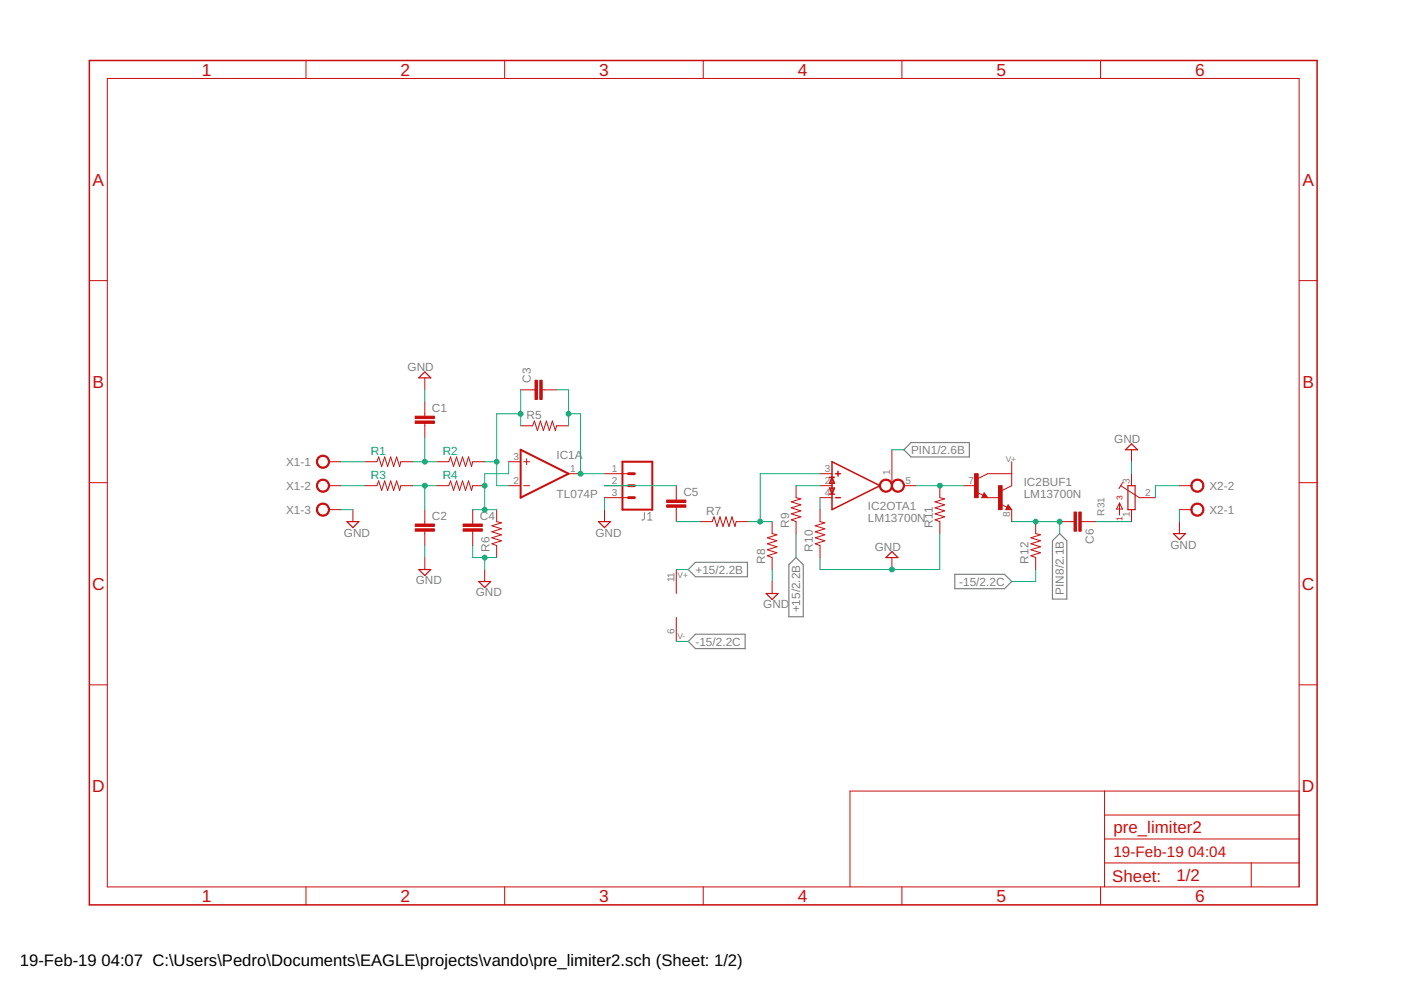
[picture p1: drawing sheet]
<svg xmlns="http://www.w3.org/2000/svg" width="297mm" height="210mm" viewBox="0 0 297 210" stroke-linecap="round" stroke-linejoin="round" font-family="sans-serif">
<path d="M136.6 108.6v1.4l-.5 .3M137.3 110.3h.9M137.3 109l.5-.4v1.7" fill="none" stroke="#808080" stroke-width=".21"/>
<path d="M191.6 95.4l1.6-1.6h12.3v3.1h-12.3zM167.3 119.7l1.5-1.5 1.5 1.5v11.1h-3zM223.1 114.7l1.6-1.6 1.5 1.6v12.3h-3.1zM145.9 120.8l1.5-1.6h11.1v3.1h-11.1zM145.9 136l1.5-1.5h10.6v3h-10.6zM202.4 121.8h10.6l1.5 1.5-1.5 1.5h-10.6z" fill="none" stroke="#808080" stroke-width=".25"/>
<path d="M110.4 95.4l10.1 5-10.1 5.1zM132 97.9h6.3v10.2h-6.3z" fill="none" stroke="#c90d0c" stroke-width=".42"/>
<g fill="none" stroke="#c90d0c" stroke-width=".21">
<path d="M22.8 16.6h252.6v171.4h-252.6zM64.9 12.8v3.8M107 12.8v3.8M149.1 12.8v3.8M191.2 12.8v3.8M233.3 12.8v3.8M18.9 59.5h3.9M275.4 59.5h3.9M69.7 97.9h2.6M77.4 97.9h2.5l.4-1 .6 2 .7-2 .6 2 .6-2 .7 2 .6-2 .6 2 .3-1h2.5M90.1 80.1v2.6M90.1 85.2v3"/>
<path d="M90.1 89.8v3M92.6 97.9h2.5l.4-1 .7 2 .6-2 .6 2 .7-2 .6 2 .6-2 .7 2 .2-1h2.6M107.8 97.9h2.6M110.4 90.3h2.5l.4-1 .6 2 .7-2 .6 2 .6-2 .7 2 .6-2 .7 2 .2-1h2.5M110.4 82.7h3M111 97.9h1.3M111.7 97.3v1.2M115 82.7h3M189.1 95.4v7.6M214.5 97.9v5.1l-2 1M239.9 95.4v2.5M18.9 102.3h3.9"/>
<path d="M69.7 103h2.6M69.7 108.1h2.6M74.8 108.1v2.5M77.4 103h2.5l.4-1 .6 2 .7-2 .6 2 .6-2 .7 2 .6-2 .6 2 .3-1h2.5M90.1 108.1v3M90.1 112.6v3.1M90.1 118.2v2.6M92.6 103h2.5l.4-1 .7 2 .6-2 .6 2 .7-2 .6 2 .6-2 .7 2 .2-1h2.6M100.2 108.1v3M100.2 112.6v3.1M105.3 108.1v2.5l1 .2-2 .7 2 .6-2 .7 2 .6-2 .6 2 .7-2 .6 1 .4v2.5M107.8 103h2.6"/>
<path d="M111 103h1.3M120.5 100.4h2.6M128.2 103h5M128.2 100.4h5M128.2 105.5h5M128.2 108.1v2.5M143.4 103v3M143.4 107.5v3.1M148.5 110.6h2.5l.4-1 .6 2 .7-2 .6 2 .6-2 .7 2 .6-2 .6 2 .3-1h2.5M163.7 110.6v2.5l1 .3-2 .6 2 .7-2 .6 2 .6-2 .7 2 .6-2 .6 1 .4v2.6M168.8 103v2.5l1 .3-2 .6 2 .6-2 .7 2 .6-2 .6 2 .7-2 .6 1 .4v2.5M173.9 103h2.5"/>
<path d="M173.9 100.4h2.5M173.9 108.1v2.5l1 .2-2.1 .7 2.1 .6-2.1 .7 2.1 .6-2.1 .6 2.1 .7-2.1 .6 1.1 .4v2.5M173.9 105.5h2.5M189.1 118.2v2.6M191.6 103h2.6M199.3 103v2.5l1 .3-2.1 .6 2.1 .6-2.1 .7 2.1 .6-2.1 .6 2.1 .7-2.1 .6 1.1 .4v2.5M204.3 103h2.6M207.2 104.4l1.2 .6M209.4 105.5l-.7-1-.5 1h3.8M212.3 106.9l1.2 .6M213.7 107l.8 1.1h-1.3zM214.5 100.4h-5.1l-2 1.1"/>
<path d="M214.5 108.1v2.5M219.6 110.6v2.5l1 .3-2 .6 2 .7-2 .6 2 .6-2 .7 2 .6-2 .6 1 .4v2.6M224.7 110.6h3M229.2 110.6h3.1M237.4 106.7v2.5M237.4 106.7l.6 1.2h-1.3zM237.6 103l4 2.5h3.4M238 102.3l-.8 1.3M239.9 100.4v2.6M239.9 108.1v2.5M250.1 103h2.5M250.1 108.1h2.5"/>
<path d="M250.1 110.6v2.5M275.4 102.3h3.9M102.8 120.8v2.5M143.4 120.8v5M143.4 130.9v5.1M163.7 123.3v2.5M18.9 145.2h3.9M275.4 145.2h3.9M234.2 167.7v20.3M234.2 177.9h41.2M234.2 172.8h41.2M275.4 167.7h-95.2v20.3"/>
<path d="M64.9 188v3.9M107 188v3.9M149.1 188v3.9M191.2 188v3.9M233.3 188v3.9M234.2 183h41.2M265.3 183v5"/>
</g>
<path d="M18.9 12.8h260.4v179.1h-260.4zM176.4 97.9l10.2 5.1-10.2 5.1zM177.7 99.9v1M175.9 101.2h1M175.9 103.5h1l-.5 1.3zM175.9 104.8h1M176.4 101.2l.5 1.3h-1zM177.2 100.4h1M177.2 105.5h1" fill="none" stroke="#c90d0c" stroke-width=".32"/>
<g fill="#c90d0c" stroke="#c90d0c" stroke-width=".21">
<path d="M186.8 102a1.39 1.39 0 0 1 2.2 .3 1.39 1.39 0 0 1-.8 2 1.39 1.39 0 0 1-1.8-1.3h.3a1.15 1.15 0 0 1 1.6-1.1 1.15 1.15 0 0 1 .3 1.9 1.15 1.15 0 0 1-1.9-.5v-.3h-.3z" fill-rule="evenodd"/>
<path d="M189.4 102a1.39 1.39 0 0 1 2.2 .3 1.39 1.39 0 0 1-.9 2 1.39 1.39 0 0 1-1.7-1.3h.2a1.15 1.15 0 0 1 1.6-1.1 1.15 1.15 0 0 1 .3 1.9 1.15 1.15 0 0 1-1.8-.5l-.1-.3h-.2z" fill-rule="evenodd"/>
<path d="M67.5 96.9a1.39 1.39 0 0 1 2.2 .3 1.39 1.39 0 0 1-.9 2 1.39 1.39 0 0 1-1.7-1.3h.2a1.15 1.15 0 0 1 1.6-1.1 1.15 1.15 0 0 1 .3 1.9 1.15 1.15 0 0 1-1.8-.5l-.1-.3h-.2z" fill-rule="evenodd"/>
<path d="M67.5 102a1.39 1.39 0 0 1 2.2 .3 1.39 1.39 0 0 1-.9 2 1.39 1.39 0 0 1-1.7-1.3h.2a1.15 1.15 0 0 1 1.6-1.1 1.15 1.15 0 0 1 .3 1.9 1.15 1.15 0 0 1-1.8-.5l-.1-.3h-.2z" fill-rule="evenodd"/>
<path d="M67.5 107.1a1.39 1.39 0 0 1 2.2 .2 1.39 1.39 0 0 1-.9 2.1 1.39 1.39 0 0 1-1.7-1.3h.2a1.15 1.15 0 0 1 1.6-1.1 1.15 1.15 0 0 1 .3 1.9 1.15 1.15 0 0 1-1.8-.6l-.1-.2h-.2z" fill-rule="evenodd"/>
<path d="M252.8 107.1a1.4 1.4 0 0 1 2.3 .2 1.4 1.4 0 0 1-.8 2.1 1.4 1.4 0 0 1-1.8-1.3h.2a1.14 1.14 0 0 1 1.7-1 1.14 1.14 0 0 1 .2 1.9 1.14 1.14 0 0 1-1.8-.7l-.1-.2h-.2z" fill-rule="evenodd"/>
<path d="M252.8 102a1.4 1.4 0 0 1 2.3 .2 1.4 1.4 0 0 1-.8 2.1 1.4 1.4 0 0 1-1.8-1.3h.2a1.14 1.14 0 0 1 1.7-1 1.14 1.14 0 0 1 .2 1.9 1.14 1.14 0 0 1-1.8-.6l-.1-.3h-.2z" fill-rule="evenodd"/>
</g>
<path d="M90.1 78.8l1.2 1.3h-2.5zM239.9 94.1l1.3 1.3h-2.6zM73.6 110.6h2.5l-1.3 1.3zM126.9 110.6h2.5l-1.2 1.3zM189.1 116.9l1.3 1.3h-2.6zM208.7 105l.1 .3h-.4l.3-.5 .5 .6h-.8M213.7 107.5l.2 .3h-.4l.2-.5 .5 .6h-.7M239.1 103h1.6v5.1h-1.6zM248.8 113.1h2.5l-1.2 1.3zM88.8 120.8h2.5l-1.2 1.2zM101.5 123.3h2.5l-1.2 1.3zM162.4 125.8h2.6l-1.3 1.3z" fill="none" stroke="#c90d0c" stroke-width=".25"/>
<g fill="#c90d0c" stroke="#c90d0c" stroke-width=".21">
<path d="M206.6 100.4h.8v5.1h-.8z"/>
<path d="M211.7 103h.8v5.1h-.8z"/>
<path d="M88 88.2h4.1v.6h-4.1z"/>
<path d="M88 89.3h4.1v.5h-4.1z"/>
<path d="M88 111.1h4.1v.5h-4.1z"/>
<path d="M88 112.1h4.1v.5h-4.1z"/>
<path d="M113.4 80.6h.5v4.1h-.5z"/>
<path d="M114.4 80.6h.6v4.1h-.6z"/>
<path d="M98.2 111.1h4.1v.5h-4.1z"/>
<path d="M98.2 112.1h4.1v.5h-4.1z"/>
<path d="M141.4 106h4v.5h-4z"/>
<path d="M141.4 107h4v.5h-4z"/>
<path d="M228.7 108.6h.5v4h-.5z"/>
<path d="M227.7 108.6h.5v4h-.5z"/>
</g>
<path d="M133.2 105.5h1.3M133.2 103h1.3M133.2 100.4h1.3" fill="none" stroke="#c90d0c" stroke-width=".61"/>
<g fill="none" stroke="#0dab76" stroke-width=".21">
<path d="M72.3 97.9h5.1M87.5 97.9h5.1M90.1 82.7v2.5M90.1 92.8v5.1M102.8 97.9h2.5M107.8 97.9v2.5h-5v7.7M110.4 87.7h-5.1v15.3h2.5M110.4 82.7v7.6M118 82.7h2.5v7.6M120.5 87.7h2.6v12.7h5.1M189.1 95.4h2.5M239.9 97.9v2.5"/>
<path d="M72.3 103h5.1M72.3 108.1h2.5M87.5 103h5.1M90.1 103v5.1M90.1 115.7v2.5M100.2 108.1h5.1M100.2 115.7v2.5h5.1M102.8 118.2v2.6M128.2 103h15.2M128.2 105.5v2.6M143.4 110.6h5.1M158.6 110.6h5.1"/>
<path d="M168.8 103h5.1M168.8 113.1v5.1M173.9 100.4h-12.7v10.2M173.9 105.5v2.6M194.2 103h10.1M199.3 113.1v7.7h-25.4v-2.6M214.5 110.6h10.2v2.5M232.3 110.6h7.6M250.1 103h-5.1v2.5M250.1 108.1v2.5M143.4 120.8h2.5M143.4 136h2.5"/>
<path d="M163.7 120.8v2.5M219.6 120.8v2.5h-5.1"/>
</g>
<g fill="#0dab76" stroke="#0dab76" stroke-width=".21">
<circle cx="90.1" cy="97.9" r=".51"/>
<circle cx="90.1" cy="103" r=".51"/>
<circle cx="105.3" cy="97.9" r=".51"/>
<circle cx="110.4" cy="87.7" r=".51"/>
<circle cx="120.5" cy="87.7" r=".51"/>
<circle cx="123.1" cy="100.4" r=".51"/>
<circle cx="102.8" cy="103" r=".51"/>
<circle cx="102.8" cy="108.1" r=".51"/>
<circle cx="161.2" cy="110.6" r=".51"/>
<circle cx="199.3" cy="103" r=".51"/>
<circle cx="189.1" cy="120.8" r=".51"/>
<circle cx="102.8" cy="118.2" r=".51"/>
<circle cx="219.6" cy="110.6" r=".51"/>
<circle cx="224.7" cy="110.6" r=".51"/>
</g>
<g font-size="3.7" fill="#c90d0c">
<text x="42.8" y="16">1</text>
<text x="84.9" y="16">2</text>
<text x="127" y="16">3</text>
<text x="169.1" y="16">4</text>
<text x="211.3" y="16">5</text>
<text x="253.4" y="16">6</text>
<text x="19.6" y="39.4">A</text>
<text x="276.1" y="39.4">A</text>
<text x="19.6" y="82.2">B</text>
<text x="276.1" y="82.2">B</text>
<text x="19.5" y="125.1">C</text>
<text x="276" y="125.1">C</text>
<text x="19.5" y="167.9">D</text>
<text x="276" y="167.9">D</text>
<text x="42.8" y="191.2">1</text>
<text x="84.9" y="191.2">2</text>
<text x="127" y="191.2">3</text>
<text x="169.1" y="191.2">4</text>
<text x="211.3" y="191.2">5</text>
<text x="253.4" y="191.2">6</text>
</g>
<g font-size="3.6" fill="#c90d0c">
<text x="236.1" y="176.6">pre_limiter2</text>
<text x="235.8" y="186.9">Sheet:</text>
<text x="249.4" y="186.8">1/2</text>
</g>
<g font-size="3.5">
<text x="4.2" y="204.7">19-Feb-19</text>
<text x="21.5" y="204.7">04:07 C:\Users\Pedro\Documents\EAGLE\projects\vando\pre_limiter2.sch (Sheet: 1/2)</text>
</g>
<g font-size="3.2" fill="#c90d0c">
<text x="236.1" y="181.7">19-Feb-19</text>
<text x="251.9" y="181.7">04:04</text>
</g>
<g font-size="2.5" fill="#808080">
<text x="86.4" y="78.7">GND</text>
<text x="112.5" y="81.1" transform="rotate(-90 112.5 81.1)">C3</text>
<text x="91.6" y="87.4">C1</text>
<text x="111.6" y="88.8">R5</text>
<text x="236.3" y="94">GND</text>
<text x="60.6" y="98.8">X1-1</text>
<text x="118" y="97.3">IC1A</text>
<text x="193.2" y="96.2">PIN1/2.6B</text>
<text x="60.6" y="103.9">X1-2</text>
<text x="118" y="105.5">TL074P</text>
<text x="144.9" y="105.1">C5</text>
<text x="217" y="105.5">LM13700N</text>
<text x="217" y="103">IC2BUF1</text>
<text x="256.4" y="103.9">X2-2</text>
<text x="60.6" y="108.9">X1-3</text>
<text x="72.9" y="113.8">GND</text>
<text x="91.6" y="110.2">C2</text>
<text x="101.7" y="110.2">C4</text>
<text x="126.3" y="113.8">GND</text>
<text x="149.7" y="109.1">R7</text>
<text x="167.3" y="111.9" transform="rotate(-90 167.3 111.9)">R9</text>
<text x="184" y="110.6">LM13700N</text>
<text x="184" y="108.1">IC2OTA1</text>
<text x="197.8" y="111.9" transform="rotate(-90 197.8 111.9)">R11</text>
<text x="256.4" y="108.9">X2-1</text>
<text x="103.8" y="116.9" transform="rotate(-90 103.8 116.9)">R6</text>
<text x="162.2" y="119.5" transform="rotate(-90 162.2 119.5)">R8</text>
<text x="172.4" y="116.9" transform="rotate(-90 172.4 116.9)">R10</text>
<text x="185.5" y="116.8">GND</text>
<text x="218.1" y="119.5" transform="rotate(-90 218.1 119.5)">R12</text>
<text x="231.9" y="115.3" transform="rotate(-90 231.9 115.3)">C6</text>
<text x="248.1" y="116.3">GND</text>
<text x="88.2" y="123.9">GND</text>
<text x="147.5" y="121.6">+15/2.2B</text>
<text x="203.4" y="124.2">-15/2.2C</text>
<text x="100.9" y="126.5">GND</text>
<text x="161.8" y="129">GND</text>
<text x="169.7" y="129.9" transform="rotate(-90 169.7 129.9)">+15/2.2B</text>
<text x="225.5" y="126.1" transform="rotate(-90 225.5 126.1)">PIN8/2.1B</text>
<text x="147.5" y="136.9">-15/2.2C</text>
</g>
<g font-size="2.5" fill="#0dab76">
<text x="78.6" y="96.4">R1</text>
<text x="78.6" y="101.5">R3</text>
<text x="93.9" y="96.4">R2</text>
<text x="93.9" y="101.5">R4</text>
</g>
<g font-size="2.1" fill="#808080">
<text x="108.8" y="97.5">3</text>
<text x="120.9" y="100.1">1</text>
<text x="129.7" y="100.1">1</text>
<text x="174.9" y="100.1">3</text>
<text x="188.7" y="100.6" transform="rotate(-90 188.7 100.6)">1</text>
<text x="108.8" y="102.6">2</text>
<text x="129.7" y="102.6">2</text>
<text x="129.7" y="105.2">3</text>
<text x="174.9" y="105.2">4</text>
<text x="174.9" y="102.6">2</text>
<text x="192" y="102.6">5</text>
<text x="205.3" y="102.6">7</text>
<text x="239.5" y="102.6" transform="rotate(-90 239.5 102.6)">3</text>
<text x="242.8" y="105.2">2</text>
<text x="214.1" y="109.6" transform="rotate(-90 214.1 109.6)">8</text>
<text x="234.2" y="109.3" transform="rotate(-90 234.2 109.3)">R31</text>
<text x="239.5" y="109.6" transform="rotate(-90 239.5 109.6)">1</text>
<text x="143" y="123.5" transform="rotate(-90 143 123.5)">11</text>
<text x="143" y="134.4" transform="rotate(-90 143 134.4)">6</text>
</g>
<g font-size="1.8" fill="#808080">
<text x="213.2" y="97.9">V+</text>
<text x="143.6" y="122.5">V+</text>
<text x="143.6" y="135.5">V-</text>
</g>
<g font-size="1.8" fill="#c90d0c">
<text x="238" y="106" transform="rotate(-90 238 106)">3</text>
<text x="238" y="110.5" transform="rotate(-90 238 110.5)">1</text>
</g>
</svg>
